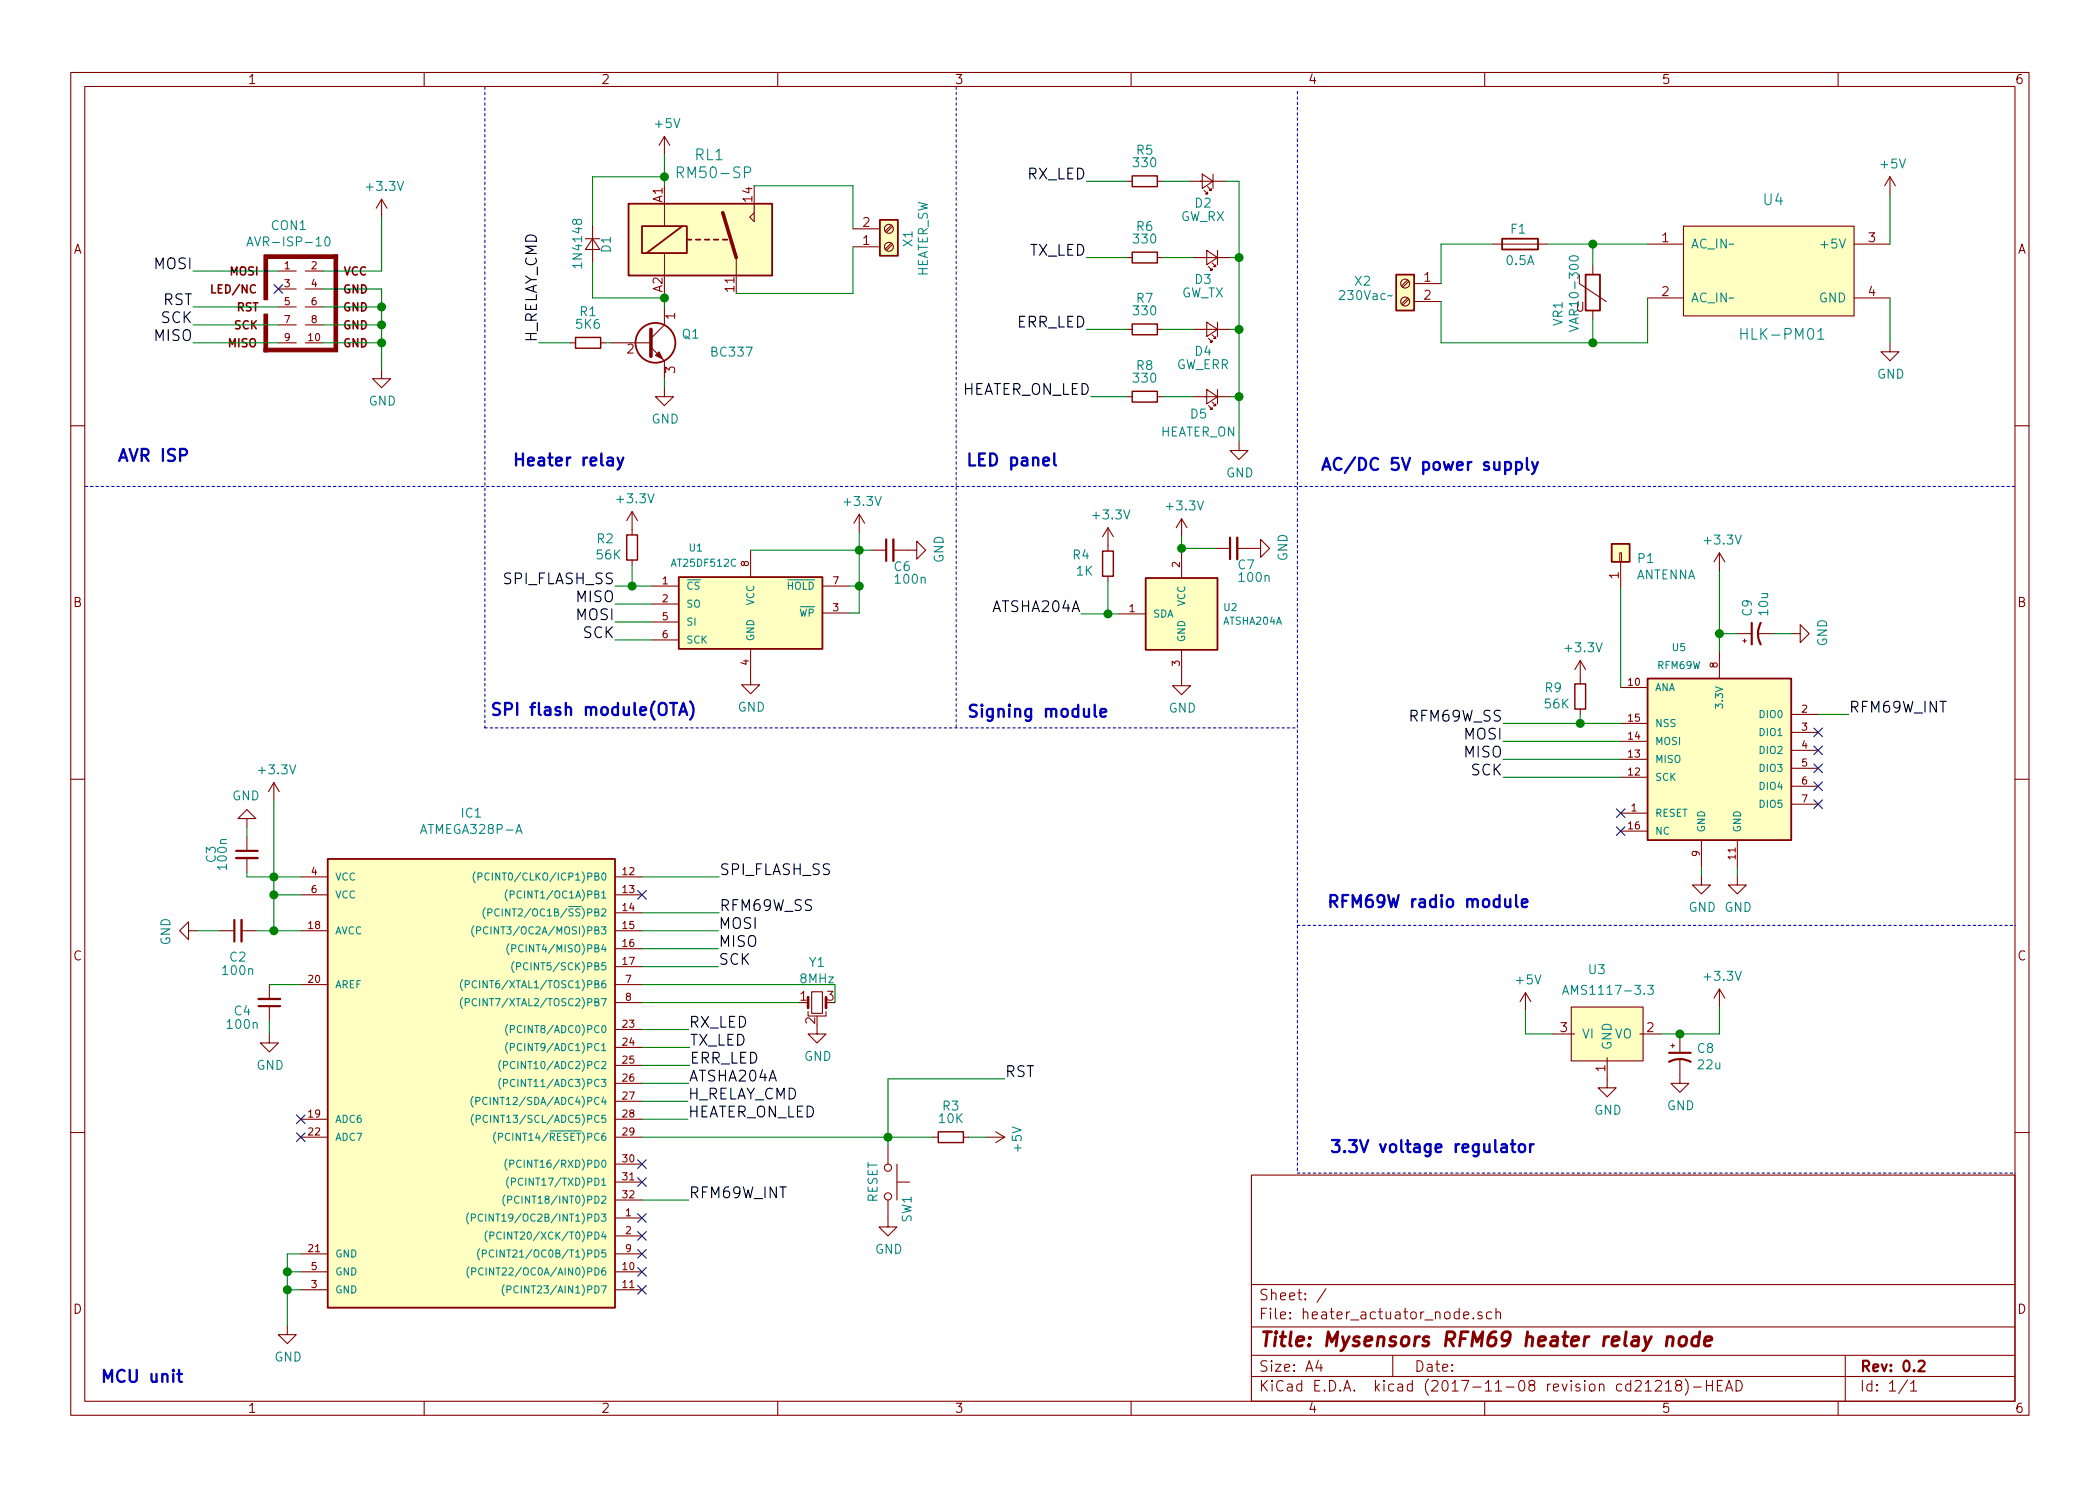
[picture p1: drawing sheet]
EESchema Schematic File Version 4
EELAYER 26 0
EELAYER END
$Descr A4 11693 8268
encoding utf-8
Sheet 1 1
Title "Mysensors RFM69 heater relay node"
Date ""
Rev "0.2"
Comp ""
Comment1 ""
Comment2 ""
Comment3 ""
Comment4 ""
$EndDescr
$Comp
L heater_actuator_node-archive:ATMEGA328P-AU IC1
U 1 1
P 2575 5975
F 0 "IC1" H 2625 7432 50  0000 C CNN
F 1 "ATMEGA328P-A" H 2625 7341 50  0000 C CNN
F 2 "Housings_QFP:TQFP-32_7x7mm_Pitch0.8mm" H 2625 7250 50  0001 C CIN
F 3 "" H 2575 5975 50  0000 C CNN
	1    2575 5975
	1    0    0    -1  
$EndComp
$Comp
L heater_actuator_node-archive:GND #PWR01
U 1 1
P 4550 5700
F 0 "#PWR01" H 4550 5450 50  0001 C CNN
F 1 "GND" H 4555 5527 50  0000 C CNN
F 2 "" H 4550 5700 50  0000 C CNN
F 3 "" H 4550 5700 50  0000 C CNN
	1    4550 5700
	1    0    0    -1  
$EndComp
$Comp
L heater_actuator_node-archive:C_Small C4
U 1 1
P 1500 5575
F 0 "C4" H 1650 5625 50  0000 C CNN
F 1 "100n" H 1650 5700 50  0000 C CNN
F 2 "Capacitors_SMD:C_0805_HandSoldering" H 1592 5484 50  0001 L CNN
F 3 "" H 1500 5575 50  0000 C CNN
	1    1500 5575
	-1   0    0    1   
$EndComp
$Comp
L heater_actuator_node-archive:GND #PWR02
U 1 1
P 1500 5750
F 0 "#PWR02" H 1500 5500 50  0001 C CNN
F 1 "GND" H 1505 5577 50  0000 C CNN
F 2 "" H 1500 5750 50  0000 C CNN
F 3 "" H 1500 5750 50  0000 C CNN
	1    1500 5750
	1    0    0    -1  
$EndComp
$Comp
L heater_actuator_node-archive:C_Small C2
U 1 1
P 1325 5175
F 0 "C2" V 1175 5175 50  0000 C CNN
F 1 "100n" V 1100 5175 50  0000 C CNN
F 2 "Capacitors_SMD:C_0805_HandSoldering" H 1417 5084 50  0001 L CNN
F 3 "" H 1325 5175 50  0000 C CNN
	1    1325 5175
	0    -1   -1   0   
$EndComp
$Comp
L heater_actuator_node-archive:C_Small C3
U 1 1
P 1375 4750
F 0 "C3" V 1175 4750 50  0000 C CNN
F 1 "100n" V 1237 4750 50  0000 C CNN
F 2 "Capacitors_SMD:C_0805_HandSoldering" H 1467 4659 50  0001 L CNN
F 3 "" H 1375 4750 50  0000 C CNN
	1    1375 4750
	1    0    0    -1  
$EndComp
$Comp
L heater_actuator_node-archive:GND #PWR03
U 1 1
P 1375 4600
F 0 "#PWR03" H 1375 4350 50  0001 C CNN
F 1 "GND" H 1380 4427 50  0000 C CNN
F 2 "" H 1375 4600 50  0000 C CNN
F 3 "" H 1375 4600 50  0000 C CNN
	1    1375 4600
	-1   0    0    1   
$EndComp
$Comp
L heater_actuator_node-archive:GND #PWR04
U 1 1
P 1100 5175
F 0 "#PWR04" H 1100 4925 50  0001 C CNN
F 1 "GND" H 1105 5002 50  0000 C CNN
F 2 "" H 1100 5175 50  0000 C CNN
F 3 "" H 1100 5175 50  0000 C CNN
	1    1100 5175
	0    1    1    0   
$EndComp
$Comp
L heater_actuator_node-archive:GND #PWR05
U 1 1
P 1600 7375
F 0 "#PWR05" H 1600 7125 50  0001 C CNN
F 1 "GND" H 1605 7202 50  0000 C CNN
F 2 "" H 1600 7375 50  0000 C CNN
F 3 "" H 1600 7375 50  0000 C CNN
	1    1600 7375
	1    0    0    -1  
$EndComp
$Comp
L heater_actuator_node-archive:R_Small R3
U 1 1
P 5295 6325
F 0 "R3" V 5120 6325 50  0000 C CNN
F 1 "10K" V 5190 6325 50  0000 C CNN
F 2 "Resistors_SMD:R_0805_HandSoldering" V 5191 6325 50  0001 C CNN
F 3 "" H 5295 6325 50  0000 C CNN
	1    5295 6325
	0    1    1    0   
$EndComp
$Comp
L heater_actuator_node-archive:+5V #PWR06
U 1 1
P 5495 6325
F 0 "#PWR06" H 5495 6175 50  0001 C CNN
F 1 "+5V" H 5510 6498 50  0000 C CNN
F 2 "" H 5495 6325 50  0000 C CNN
F 3 "" H 5495 6325 50  0000 C CNN
	1    5495 6325
	0    1    1    0   
$EndComp
$Comp
L heater_actuator_node-archive:GND #PWR07
U 1 1
P 4945 6775
F 0 "#PWR07" H 4945 6525 50  0001 C CNN
F 1 "GND" H 4950 6602 50  0000 C CNN
F 2 "" H 4945 6775 50  0000 C CNN
F 3 "" H 4945 6775 50  0000 C CNN
	1    4945 6775
	1    0    0    -1  
$EndComp
Text Label 4000 5175 0    60   ~ 0
MOSI
Text Label 4000 5275 0    60   ~ 0
MISO
Text Label 4000 5375 0    60   ~ 0
SCK
$Comp
L heater_actuator_node-archive:RFM69HW U5
U 1 1
P 9575 3970
F 0 "U5" H 9350 4345 40  0000 C CNN
F 1 "RFM69W" H 9350 4245 40  0000 C CNN
F 2 "mysensors_radios:RFM69HW_SMD_Handsoldering" H 9575 3970 30  0001 C CIN
F 3 "" H 9575 3970 60  0000 C CNN
	1    9575 3970
	1    0    0    -1  
$EndComp
$Comp
L heater_actuator_node-archive:GND #PWR08
U 1 1
P 9475 4870
F 0 "#PWR08" H 9475 4620 50  0001 C CNN
F 1 "GND" H 9480 4697 50  0000 C CNN
F 2 "" H 9475 4870 50  0000 C CNN
F 3 "" H 9475 4870 50  0000 C CNN
	1    9475 4870
	1    0    0    -1  
$EndComp
$Comp
L heater_actuator_node-archive:GND #PWR09
U 1 1
P 9675 4870
F 0 "#PWR09" H 9675 4620 50  0001 C CNN
F 1 "GND" H 9680 4697 50  0000 C CNN
F 2 "" H 9675 4870 50  0000 C CNN
F 3 "" H 9675 4870 50  0000 C CNN
	1    9675 4870
	1    0    0    -1  
$EndComp
NoConn ~ 9025 4620
NoConn ~ 10125 4170
NoConn ~ 10125 4270
NoConn ~ 10125 4370
NoConn ~ 10125 4470
NoConn ~ 10125 4070
Text Label 8370 4120 2    60   ~ 0
MOSI
Text Label 8370 4220 2    60   ~ 0
MISO
Text Label 8370 4320 2    60   ~ 0
SCK
Text Label 10295 3970 0    60   ~ 0
RFM69W_INT
$Comp
L heater_actuator_node-archive:R_Small R9
U 1 1
P 8800 3870
F 0 "R9" H 8950 3825 50  0000 C CNN
F 1 "56K" H 8930 3915 50  0000 C CNN
F 2 "Resistors_SMD:R_0805_HandSoldering" V 8696 3870 50  0001 C CNN
F 3 "" H 8800 3870 50  0000 C CNN
	1    8800 3870
	-1   0    0    1   
$EndComp
NoConn ~ 9025 4520
$Comp
L heater_actuator_node-archive:Conn_01x01 P1
U 1 1
P 9025 3070
F 0 "P1" V 8990 2982 50  0000 R CNN
F 1 "ANTENNA" V 8899 2982 50  0000 R CNN
F 2 "Pin_Headers:Pin_Header_Straight_1x01_Pitch2.54mm" V 8853 2982 50  0001 R CNN
F 3 "" H 9025 3070 50  0000 C CNN
	1    9025 3070
	0    -1   -1   0   
$EndComp
$Comp
L heater_actuator_node-archive:+3.3V #PWR010
U 1 1
P 9575 3170
F 0 "#PWR010" H 9575 3020 50  0001 C CNN
F 1 "+3.3V" H 9590 3343 50  0000 C CNN
F 2 "" H 9575 3170 50  0000 C CNN
F 3 "" H 9575 3170 50  0000 C CNN
	1    9575 3170
	1    0    0    -1  
$EndComp
$Comp
L heater_actuator_node-archive:GND #PWR011
U 1 1
P 9975 3520
F 0 "#PWR011" H 9975 3270 50  0001 C CNN
F 1 "GND" H 9980 3347 50  0000 C CNN
F 2 "" H 9975 3520 50  0000 C CNN
F 3 "" H 9975 3520 50  0000 C CNN
	1    9975 3520
	0    -1   -1   0   
$EndComp
Text Notes 7385 5060 0    67   ~ 13
RFM69W radio module
$Comp
L heater_actuator_node-archive:GND #PWR012
U 1 1
P 8950 6000
F 0 "#PWR012" H 8950 5750 50  0001 C CNN
F 1 "GND" H 8955 5827 50  0000 C CNN
F 2 "" H 8950 6000 50  0000 C CNN
F 3 "" H 8950 6000 50  0000 C CNN
	1    8950 6000
	1    0    0    -1  
$EndComp
$Comp
L heater_actuator_node-archive:CP1_Small C8
U 1 1
P 9355 5875
F 0 "C8" H 9446 5921 50  0000 L CNN
F 1 "22u" H 9446 5830 50  0000 L CNN
F 2 "Capacitors_Tantalum_SMD:CP_Tantalum_Case-B_EIA-3528-21_Hand" H 9446 5784 50  0001 L CNN
F 3 "" H 9355 5875 50  0000 C CNN
	1    9355 5875
	1    0    0    -1  
$EndComp
$Comp
L heater_actuator_node-archive:GND #PWR013
U 1 1
P 9355 5975
F 0 "#PWR013" H 9355 5725 50  0001 C CNN
F 1 "GND" H 9360 5802 50  0000 C CNN
F 2 "" H 9355 5975 50  0000 C CNN
F 3 "" H 9355 5975 50  0000 C CNN
	1    9355 5975
	1    0    0    -1  
$EndComp
$Comp
L heater_actuator_node-archive:+3.3V #PWR014
U 1 1
P 9575 5600
F 0 "#PWR014" H 9575 5450 50  0001 C CNN
F 1 "+3.3V" H 9590 5773 50  0000 C CNN
F 2 "" H 9575 5600 50  0000 C CNN
F 3 "" H 9575 5600 50  0000 C CNN
	1    9575 5600
	1    0    0    -1  
$EndComp
$Comp
L heater_actuator_node-archive:+5V #PWR015
U 1 1
P 8495 5620
F 0 "#PWR015" H 8495 5470 50  0001 C CNN
F 1 "+5V" H 8510 5793 50  0000 C CNN
F 2 "" H 8495 5620 50  0000 C CNN
F 3 "" H 8495 5620 50  0000 C CNN
	1    8495 5620
	1    0    0    -1  
$EndComp
Text Notes 7400 6425 0    67   ~ 13
3.3V voltage regulator
$Comp
L heater_actuator_node-archive:AVR-ISP-10 CON1
U 1 1
P 1750 1700
F 0 "CON1" H 1609 2155 50  0000 C CNN
F 1 "AVR-ISP-10" H 1609 2064 50  0000 C CNN
F 2 "Pin_Headers:Pin_Header_Straight_2x05_Pitch2.54mm" V 1000 1750 50  0001 C CNN
F 3 "" H 1750 1700 50  0000 C CNN
	1    1750 1700
	1    0    0    -1  
$EndComp
$Comp
L heater_actuator_node-archive:GND #PWR016
U 1 1
P 2125 2050
F 0 "#PWR016" H 2125 1800 50  0001 C CNN
F 1 "GND" H 2130 1877 50  0000 C CNN
F 2 "" H 2125 2050 50  0000 C CNN
F 3 "" H 2125 2050 50  0000 C CNN
	1    2125 2050
	1    0    0    -1  
$EndComp
Text Label 1075 1500 2    60   ~ 0
MOSI
Text Label 1075 1700 2    60   ~ 0
RST
Text Label 1075 1800 2    60   ~ 0
SCK
Text Label 1075 1900 2    60   ~ 0
MISO
Text Label 5595 6000 0    60   ~ 0
RST
NoConn ~ 1550 1600
NoConn ~ 1675 6225
NoConn ~ 1675 6325
$Comp
L heater_actuator_node-archive:LED_Small D2
U 1 1
P 6725 1000
F 0 "D2" H 6750 1125 50  0000 C CNN
F 1 "GW_RX" H 6750 1200 50  0000 C CNN
F 2 "LEDs:LED_D3.0mm" H 6725 1143 50  0001 C CNN
F 3 "" V 6725 1000 50  0000 C CNN
	1    6725 1000
	-1   0    0    1   
$EndComp
$Comp
L heater_actuator_node-archive:LED_Small D3
U 1 1
P 6750 1425
F 0 "D3" H 6800 1550 50  0000 C CNN
F 1 "GW_TX" H 6800 1625 50  0000 C CNN
F 2 "LEDs:LED_D3.0mm" V 6750 1425 50  0001 C CNN
F 3 "" V 6750 1425 50  0000 C CNN
	1    6750 1425
	-1   0    0    1   
$EndComp
$Comp
L heater_actuator_node-archive:R_Small R5
U 1 1
P 6375 1000
F 0 "R5" V 6200 1000 50  0000 C CNN
F 1 "330" V 6270 1000 50  0000 C CNN
F 2 "Resistors_ThroughHole:R_Axial_DIN0204_L3.6mm_D1.6mm_P7.62mm_Horizontal" V 6271 1000 50  0001 C CNN
F 3 "" H 6375 1000 50  0000 C CNN
	1    6375 1000
	0    1    1    0   
$EndComp
$Comp
L heater_actuator_node-archive:R_Small R6
U 1 1
P 6375 1425
F 0 "R6" V 6200 1425 50  0000 C CNN
F 1 "330" V 6270 1425 50  0000 C CNN
F 2 "Resistors_ThroughHole:R_Axial_DIN0204_L3.6mm_D1.6mm_P7.62mm_Horizontal" V 6271 1425 50  0001 C CNN
F 3 "" H 6375 1425 50  0000 C CNN
	1    6375 1425
	0    1    1    0   
$EndComp
$Comp
L heater_actuator_node-archive:LED_Small D4
U 1 1
P 6750 1825
F 0 "D4" H 6800 1950 50  0000 C CNN
F 1 "GW_ERR" H 6800 2025 50  0000 C CNN
F 2 "LEDs:LED_D3.0mm" V 6750 1825 50  0001 C CNN
F 3 "" V 6750 1825 50  0000 C CNN
	1    6750 1825
	-1   0    0    1   
$EndComp
$Comp
L heater_actuator_node-archive:R_Small R7
U 1 1
P 6375 1825
F 0 "R7" V 6200 1825 50  0000 C CNN
F 1 "330" V 6270 1825 50  0000 C CNN
F 2 "Resistors_ThroughHole:R_Axial_DIN0204_L3.6mm_D1.6mm_P7.62mm_Horizontal" V 6271 1825 50  0001 C CNN
F 3 "" H 6375 1825 50  0000 C CNN
	1    6375 1825
	0    1    1    0   
$EndComp
Text Label 6050 1000 2    60   ~ 0
RX_LED
Text Label 6050 1425 2    60   ~ 0
TX_LED
Text Label 6050 1825 2    60   ~ 0
ERR_LED
Text Label 3835 5725 0    60   ~ 0
RX_LED
Text Label 3840 5825 0    60   ~ 0
TX_LED
Text Label 3840 5925 0    60   ~ 0
ERR_LED
$Comp
L heater_actuator_node-archive:GND #PWR017
U 1 1
P 6900 2450
F 0 "#PWR017" H 6900 2200 50  0001 C CNN
F 1 "GND" H 6905 2277 50  0000 C CNN
F 2 "" H 6900 2450 50  0000 C CNN
F 3 "" H 6900 2450 50  0000 C CNN
	1    6900 2450
	1    0    0    -1  
$EndComp
Text Notes 650  2575 0    67   ~ 13
AVR ISP
Text Notes 5375 2600 0    67   ~ 13
LED panel
Text Notes 555  7705 0    67   ~ 13
MCU unit
$Comp
L heater_actuator_node-archive:CP1_Small C9
U 1 1
P 9775 3520
F 0 "C9" H 9866 3566 50  0000 L CNN
F 1 "10u" H 9866 3475 50  0000 L CNN
F 2 "Capacitors_Tantalum_SMD:CP_Tantalum_Case-B_EIA-3528-21_Hand" H 9866 3429 50  0001 L CNN
F 3 "" H 9775 3520 50  0000 C CNN
	1    9775 3520
	0    -1   -1   0   
$EndComp
$Comp
L heater_actuator_node-archive:SW_Push SW1
U 1 1
P 4945 6575
F 0 "SW1" H 5095 6685 50  0000 C CNN
F 1 "RESET" H 4945 6495 50  0000 C CNN
F 2 "Buttons_Switches_ThroughHole:SW_PUSH_6mm" H 4945 6575 50  0001 C CNN
F 3 "" H 4945 6575 50  0000 C CNN
	1    4945 6575
	0    1    1    0   
$EndComp
$Comp
L heater_actuator_node-archive:LED_Small D5
U 1 1
P 6750 2200
F 0 "D5" H 6825 2300 50  0000 C CNN
F 1 "HEATER_ON" H 6825 2400 50  0000 C CNN
F 2 "LEDs:LED_D3.0mm" V 6750 2200 50  0001 C CNN
F 3 "" V 6750 2200 50  0000 C CNN
	1    6750 2200
	-1   0    0    1   
$EndComp
$Comp
L heater_actuator_node-archive:R_Small R8
U 1 1
P 6375 2200
F 0 "R8" V 6200 2200 50  0000 C CNN
F 1 "330" V 6270 2200 50  0000 C CNN
F 2 "Resistors_ThroughHole:R_Axial_DIN0204_L3.6mm_D1.6mm_P7.62mm_Horizontal" V 6271 2200 50  0001 C CNN
F 3 "" H 6375 2200 50  0000 C CNN
	1    6375 2200
	0    1    1    0   
$EndComp
Text Label 6075 2200 2    60   ~ 0
HEATER_ON_LED
Text Notes 2850 2600 0    67   ~ 13
Heater relay
$Comp
L heater_actuator_node-archive:D_Small D1
U 1 1
P 3300 1350
F 0 "D1" H 3250 1430 50  0000 L CNN
F 1 "1N4148" H 3150 1270 50  0000 L CNN
F 2 "Diodes_ThroughHole:D_DO-35_SOD27_P10.16mm_Horizontal" V 3300 1350 50  0001 C CNN
F 3 "" V 3300 1350 50  0000 C CNN
	1    3300 1350
	0    1    1    0   
$EndComp
$Comp
L heater_actuator_node-archive:+5V #PWR018
U 1 1
P 3700 850
F 0 "#PWR018" H 3700 700 50  0001 C CNN
F 1 "+5V" H 3715 1023 50  0000 C CNN
F 2 "" H 3700 850 50  0000 C CNN
F 3 "" H 3700 850 50  0000 C CNN
	1    3700 850 
	1    0    0    -1  
$EndComp
$Comp
L heater_actuator_node-archive:Q_NPN_CBE Q1
U 1 1
P 3600 1900
F 0 "Q1" H 3900 1950 50  0000 R CNN
F 1 "BC337" H 4200 1850 50  0000 R CNN
F 2 "TO_SOT_Packages_THT:TO-92_Molded_Narrow" H 3800 2000 50  0001 C CNN
F 3 "" H 3600 1900 50  0000 C CNN
	1    3600 1900
	1    0    0    -1  
$EndComp
$Comp
L heater_actuator_node-archive:R_Small R1
U 1 1
P 3275 1900
F 0 "R1" V 3100 1900 50  0000 C CNN
F 1 "5K6" V 3170 1900 50  0000 C CNN
F 2 "Resistors_SMD:R_0805_HandSoldering" V 3171 1900 50  0001 C CNN
F 3 "" H 3275 1900 50  0000 C CNN
	1    3275 1900
	0    1    1    0   
$EndComp
$Comp
L heater_actuator_node-archive:GND #PWR019
U 1 1
P 3700 2150
F 0 "#PWR019" H 3700 1900 50  0001 C CNN
F 1 "GND" H 3705 1977 50  0000 C CNN
F 2 "" H 3700 2150 50  0000 C CNN
F 3 "" H 3700 2150 50  0000 C CNN
	1    3700 2150
	1    0    0    -1  
$EndComp
Text Label 3000 1900 1    60   ~ 0
H_RELAY_CMD
$Comp
L heater_actuator_node-archive:Screw_Terminal_01x02 X1
U 1 1
P 4950 1365
F 0 "X1" V 5055 1320 50  0000 C CNN
F 1 "HEATER_SW" V 5140 1320 50  0000 C CNN
F 2 "Terminal_Blocks:TerminalBlock_Pheonix_PT-3.5mm_2pol" H 4950 1365 50  0001 C CNN
F 3 "" H 4950 1365 50  0000 C CNN
	1    4950 1365
	1    0    0    1   
$EndComp
Text Notes 7350 2625 0    67   ~ 13
AC/DC 5V power supply
$Comp
L heater_actuator_node-archive:HLK-PM01 U4
U 1 1
P 9875 1500
F 0 "U4" H 9875 1900 60  0000 C CNN
F 1 "HLK-PM01" H 9925 1150 60  0000 C CNN
F 2 "myfootprints:HLK-PM01" H 9875 1500 60  0001 C CNN
F 3 "" H 9875 1500 60  0000 C CNN
	1    9875 1500
	1    0    0    -1  
$EndComp
$Comp
L heater_actuator_node-archive:+5V #PWR020
U 1 1
P 10525 1075
F 0 "#PWR020" H 10525 925 50  0001 C CNN
F 1 "+5V" H 10540 1248 50  0000 C CNN
F 2 "" H 10525 1075 50  0000 C CNN
F 3 "" H 10525 1075 50  0000 C CNN
	1    10525 1075
	1    0    0    -1  
$EndComp
$Comp
L heater_actuator_node-archive:GND #PWR021
U 1 1
P 10525 1900
F 0 "#PWR021" H 10525 1650 50  0001 C CNN
F 1 "GND" H 10530 1727 50  0000 C CNN
F 2 "" H 10525 1900 50  0000 C CNN
F 3 "" H 10525 1900 50  0000 C CNN
	1    10525 1900
	1    0    0    -1  
$EndComp
$Comp
L heater_actuator_node-archive:Screw_Terminal_01x02 X2
U 1 1
P 7825 1570
F 0 "X2" H 8060 1585 50  0000 C CNN
F 1 "230Vac~~" H 8045 1505 50  0000 C CNN
F 2 "Terminal_Blocks:TerminalBlock_Pheonix_PT-3.5mm_2pol" H 7825 1570 50  0001 C CNN
F 3 "" H 7825 1570 50  0000 C CNN
	1    7825 1570
	-1   0    0    -1  
$EndComp
Text Label 3830 6125 0    60   ~ 0
H_RELAY_CMD
$Comp
L heater_actuator_node-archive:RM50-SP RL1
U 1 1
P 3900 1325
F 0 "RL1" H 3950 1800 60  0000 C CNN
F 1 "RM50-SP" H 3975 1700 60  0000 C CNN
F 2 "myfootprints:RM50_SP" H 3900 1325 60  0001 C CNN
F 3 "" H 3900 1325 60  0000 C CNN
	1    3900 1325
	1    0    0    -1  
$EndComp
$Comp
L heater_actuator_node-archive:Fuse F1
U 1 1
P 8465 1350
F 0 "F1" V 8380 1340 50  0000 C CNN
F 1 "0.5A" V 8555 1350 50  0000 C CNN
F 2 "Fuse_Holders_and_Fuses:Fuseholder5x20_horiz_open_lateral_Type-II" H 8465 1350 50  0001 C CNN
F 3 "" H 8465 1350 50  0000 C CNN
	1    8465 1350
	0    1    1    0   
$EndComp
$Comp
L heater_actuator_node-archive:Varistor VR1
U 1 1
P 8870 1620
F 0 "VR1" V 8675 1430 50  0000 L CNN
F 1 "VAR10-300" V 8765 1395 50  0000 L CNN
F 2 "Varistors:RV_Disc_D12_W6.3_P7.5" H 8870 1620 50  0001 C CNN
F 3 "" H 8870 1620 50  0000 C CNN
	1    8870 1620
	1    0    0    -1  
$EndComp
$Comp
L heater_actuator_node-archive:Crystal_GND2_Small Y1
U 1 1
P 4550 5575
F 0 "Y1" H 4550 5800 50  0000 C CNN
F 1 "8MHz" H 4550 5709 50  0000 C CNN
F 2 "myfootprints:ZTTCR-3" H 4550 5575 50  0001 C CNN
F 3 "" H 4550 5575 50  0001 C CNN
	1    4550 5575
	1    0    0    -1  
$EndComp
$Comp
L heater_actuator_node-archive:+3.3V #PWR022
U 1 1
P 1525 4450
F 0 "#PWR022" H 1525 4300 50  0001 C CNN
F 1 "+3.3V" H 1540 4623 50  0000 C CNN
F 2 "" H 1525 4450 50  0000 C CNN
F 3 "" H 1525 4450 50  0000 C CNN
	1    1525 4450
	1    0    0    -1  
$EndComp
$Comp
L heater_actuator_node-archive:+3.3V #PWR023
U 1 1
P 8800 3770
F 0 "#PWR023" H 8800 3620 50  0001 C CNN
F 1 "+3.3V" H 8815 3943 50  0000 C CNN
F 2 "" H 8800 3770 50  0000 C CNN
F 3 "" H 8800 3770 50  0000 C CNN
	1    8800 3770
	1    0    0    -1  
$EndComp
$Comp
L heater_actuator_node-archive:AT25DF512C U1
U 1 1
P 4180 3405
F 0 "U1" H 3875 3770 40  0000 C CNN
F 1 "AT25DF512C" H 3920 3685 40  0000 C CNN
F 2 "Housings_SOIC:SOIC-8_3.9x4.9mm_Pitch1.27mm" H -235 -540 30  0001 C CIN
F 3 "" H -235 -540 60  0000 C CNN
	1    4180 3405
	1    0    0    -1  
$EndComp
$Comp
L heater_actuator_node-archive:ATSHA204A U2
U 1 1
P 6780 3410
F 0 "U2" H 6809 3448 40  0000 L CNN
F 1 "ATSHA204A" H 6809 3372 40  0000 L CNN
F 2 "TO_SOT_Packages_SMD:SOT-23_Handsoldering" H 2120 460 30  0001 C CIN
F 3 "" H 2370 460 60  0000 C CNN
	1    6780 3410
	1    0    0    -1  
$EndComp
$Comp
L heater_actuator_node-archive:+3.3V #PWR024
U 1 1
P 2125 1200
F 0 "#PWR024" H 2125 1050 50  0001 C CNN
F 1 "+3.3V" H 2140 1373 50  0000 C CNN
F 2 "" H 2125 1200 50  0000 C CNN
F 3 "" H 2125 1200 50  0000 C CNN
	1    2125 1200
	1    0    0    -1  
$EndComp
$Comp
L heater_actuator_node-archive:+3.3V #PWR025
U 1 1
P 4785 2955
F 0 "#PWR025" H 4785 2805 50  0001 C CNN
F 1 "+3.3V" H 4800 3128 50  0000 C CNN
F 2 "" H 4785 2955 50  0000 C CNN
F 3 "" H 4785 2955 50  0000 C CNN
	1    4785 2955
	1    0    0    -1  
$EndComp
$Comp
L heater_actuator_node-archive:+3.3V #PWR026
U 1 1
P 6580 2980
F 0 "#PWR026" H 6580 2830 50  0001 C CNN
F 1 "+3.3V" H 6595 3153 50  0000 C CNN
F 2 "" H 6580 2980 50  0000 C CNN
F 3 "" H 6580 2980 50  0000 C CNN
	1    6580 2980
	1    0    0    -1  
$EndComp
$Comp
L heater_actuator_node-archive:GND #PWR027
U 1 1
P 4180 3755
F 0 "#PWR027" H 4180 3505 50  0001 C CNN
F 1 "GND" H 4185 3582 50  0000 C CNN
F 2 "" H 4180 3755 50  0000 C CNN
F 3 "" H 4180 3755 50  0000 C CNN
	1    4180 3755
	1    0    0    -1  
$EndComp
$Comp
L heater_actuator_node-archive:GND #PWR028
U 1 1
P 6580 3760
F 0 "#PWR028" H 6580 3510 50  0001 C CNN
F 1 "GND" H 6585 3587 50  0000 C CNN
F 2 "" H 6580 3760 50  0000 C CNN
F 3 "" H 6580 3760 50  0000 C CNN
	1    6580 3760
	1    0    0    -1  
$EndComp
$Comp
L heater_actuator_node-archive:C_Small C6
U 1 1
P 4955 3055
F 0 "C6" V 4860 2985 50  0000 C CNN
F 1 "100n" V 4790 2940 50  0000 C CNN
F 2 "Capacitors_SMD:C_0805_HandSoldering" H 5047 2964 50  0001 L CNN
F 3 "" H 4955 3055 50  0000 C CNN
	1    4955 3055
	0    -1   -1   0   
$EndComp
$Comp
L heater_actuator_node-archive:GND #PWR029
U 1 1
P 5055 3055
F 0 "#PWR029" H 5055 2805 50  0001 C CNN
F 1 "GND" H 5060 2882 50  0000 C CNN
F 2 "" H 5055 3055 50  0000 C CNN
F 3 "" H 5055 3055 50  0000 C CNN
	1    5055 3055
	0    -1   -1   0   
$EndComp
$Comp
L heater_actuator_node-archive:C_Small C7
U 1 1
P 6870 3045
F 0 "C7" V 6775 2975 50  0000 C CNN
F 1 "100n" V 6705 2930 50  0000 C CNN
F 2 "Capacitors_SMD:C_0805_HandSoldering" H 6962 2954 50  0001 L CNN
F 3 "" H 6870 3045 50  0000 C CNN
	1    6870 3045
	0    -1   -1   0   
$EndComp
$Comp
L heater_actuator_node-archive:GND #PWR030
U 1 1
P 6970 3045
F 0 "#PWR030" H 6970 2795 50  0001 C CNN
F 1 "GND" H 6975 2872 50  0000 C CNN
F 2 "" H 6970 3045 50  0000 C CNN
F 3 "" H 6970 3045 50  0000 C CNN
	1    6970 3045
	0    -1   -1   0   
$EndComp
$Comp
L heater_actuator_node-archive:R_Small R4
U 1 1
P 6170 3130
F 0 "R4" H 6320 3085 50  0000 C CNN
F 1 "1K" H 6300 3175 50  0000 C CNN
F 2 "Resistors_SMD:R_0805_HandSoldering" V 6066 3130 50  0001 C CNN
F 3 "" H 6170 3130 50  0000 C CNN
	1    6170 3130
	-1   0    0    1   
$EndComp
$Comp
L heater_actuator_node-archive:R_Small R2
U 1 1
P 3520 3040
F 0 "R2" H 3670 2995 50  0000 C CNN
F 1 "56K" H 3650 3085 50  0000 C CNN
F 2 "Resistors_SMD:R_0805_HandSoldering" V 3416 3040 50  0001 C CNN
F 3 "" H 3520 3040 50  0000 C CNN
	1    3520 3040
	-1   0    0    1   
$EndComp
$Comp
L heater_actuator_node-archive:+3.3V #PWR031
U 1 1
P 3520 2940
F 0 "#PWR031" H 3520 2790 50  0001 C CNN
F 1 "+3.3V" H 3535 3113 50  0000 C CNN
F 2 "" H 3520 2940 50  0000 C CNN
F 3 "" H 3520 2940 50  0000 C CNN
	1    3520 2940
	1    0    0    -1  
$EndComp
$Comp
L heater_actuator_node-archive:+3.3V #PWR032
U 1 1
P 6170 3030
F 0 "#PWR032" H 6170 2880 50  0001 C CNN
F 1 "+3.3V" H 6185 3203 50  0000 C CNN
F 2 "" H 6170 3030 50  0000 C CNN
F 3 "" H 6170 3030 50  0000 C CNN
	1    6170 3030
	1    0    0    -1  
$EndComp
Text Label 3425 3255 2    60   ~ 0
SPI_FLASH_SS
Text Label 6020 3410 2    60   ~ 0
ATSHA204A
Text Label 3425 3355 2    60   ~ 0
MISO
Text Label 3425 3455 2    60   ~ 0
MOSI
Text Label 3425 3555 2    60   ~ 0
SCK
Text Label 4005 4875 0    60   ~ 0
SPI_FLASH_SS
Text Label 3835 6025 0    60   ~ 0
ATSHA204A
NoConn ~ 3575 6475
NoConn ~ 3575 6575
NoConn ~ 3575 6775
NoConn ~ 3575 6875
NoConn ~ 3575 6975
NoConn ~ 3575 7075
NoConn ~ 3575 7175
Text Notes 2725 3990 0    67   ~ 13
SPI flash module(OTA)
Text Notes 5380 4000 0    67   ~ 13
Signing module
Text Label 3835 6675 0    60   ~ 0
RFM69W_INT
Text Label 3830 6225 0    60   ~ 0
HEATER_ON_LED
NoConn ~ 3575 4975
Wire Notes Line
	7225 500  7225 6525
Wire Notes Line
	475  2700 11225 2700
Wire Wire Line
	3575 5575 4450 5575
Wire Wire Line
	3575 5475 4650 5475
Wire Wire Line
	4650 5475 4650 5575
Wire Wire Line
	1675 5475 1500 5475
Wire Wire Line
	1500 5675 1500 5750
Wire Wire Line
	1425 5175 1525 5175
Wire Wire Line
	1525 4450 1525 4875
Wire Wire Line
	1375 4875 1525 4875
Connection ~ 1525 4875
Connection ~ 1525 5175
Wire Wire Line
	1375 4875 1375 4850
Wire Wire Line
	1225 5175 1100 5175
Wire Wire Line
	1375 4600 1375 4650
Wire Wire Line
	1675 6975 1600 6975
Wire Wire Line
	1600 6975 1600 7075
Wire Wire Line
	1675 7175 1600 7175
Connection ~ 1600 7175
Wire Wire Line
	1675 7075 1600 7075
Connection ~ 1600 7075
Wire Wire Line
	5395 6325 5495 6325
Wire Wire Line
	3575 6325 4945 6325
Wire Wire Line
	3575 5375 4000 5375
Wire Wire Line
	3575 5275 4000 5275
Wire Wire Line
	3575 5175 4000 5175
Wire Wire Line
	8370 4120 9025 4120
Wire Wire Line
	9475 4820 9475 4870
Wire Wire Line
	9675 4870 9675 4820
Wire Wire Line
	9025 4220 8370 4220
Wire Wire Line
	10125 3970 10295 3970
Wire Wire Line
	9025 3270 9025 3820
Wire Wire Line
	9575 3170 9575 3520
Connection ~ 9575 3520
Wire Notes Line
	7225 5145 11225 5145
Wire Wire Line
	9250 5750 9355 5750
Wire Wire Line
	9355 5750 9355 5775
Wire Wire Line
	9575 5750 9575 5600
Connection ~ 9355 5750
Wire Wire Line
	8495 5750 8650 5750
Wire Wire Line
	8495 5750 8495 5620
Wire Notes Line
	7225 6525 11225 6525
Wire Wire Line
	1800 1500 2125 1500
Wire Wire Line
	2125 1500 2125 1200
Wire Wire Line
	1800 1600 2125 1600
Wire Wire Line
	2125 1600 2125 1700
Wire Wire Line
	1800 1700 2125 1700
Connection ~ 2125 1700
Wire Wire Line
	1800 1800 2125 1800
Connection ~ 2125 1800
Wire Wire Line
	1800 1900 2125 1900
Connection ~ 2125 1900
Wire Wire Line
	1550 1900 1075 1900
Wire Wire Line
	1550 1800 1075 1800
Wire Wire Line
	1550 1700 1075 1700
Wire Wire Line
	1550 1500 1075 1500
Wire Wire Line
	6650 1425 6475 1425
Wire Wire Line
	6625 1000 6475 1000
Wire Wire Line
	6650 1825 6475 1825
Wire Wire Line
	6825 1000 6900 1000
Wire Wire Line
	6900 1825 6850 1825
Wire Wire Line
	6850 1425 6900 1425
Wire Wire Line
	6275 1000 6050 1000
Wire Wire Line
	6275 1425 6050 1425
Wire Wire Line
	6275 1825 6050 1825
Wire Wire Line
	3575 5725 3835 5725
Wire Wire Line
	3575 5825 3840 5825
Wire Wire Line
	3575 5925 3840 5925
Wire Wire Line
	6900 1000 6900 1425
Connection ~ 6900 1425
Connection ~ 6900 1825
Wire Wire Line
	8370 4320 9025 4320
Wire Notes Line
	2700 475  2700 4045
Wire Wire Line
	9575 3520 9675 3520
Wire Wire Line
	9875 3520 9975 3520
Wire Wire Line
	4945 6000 4945 6325
Connection ~ 4945 6325
Wire Wire Line
	3575 6025 3835 6025
Wire Wire Line
	6650 2200 6475 2200
Wire Wire Line
	6275 2200 6075 2200
Wire Wire Line
	6850 2200 6900 2200
Connection ~ 6900 2200
Wire Wire Line
	3300 975  3300 1250
Wire Wire Line
	3300 1450 3300 1650
Wire Wire Line
	3700 850  3700 975 
Wire Wire Line
	3700 1625 3700 1650
Wire Wire Line
	3300 1650 3700 1650
Connection ~ 3700 1650
Wire Wire Line
	3300 975  3700 975 
Connection ~ 3700 975 
Wire Wire Line
	3375 1900 3400 1900
Wire Wire Line
	3700 2100 3700 2150
Wire Wire Line
	3175 1900 3000 1900
Wire Wire Line
	4200 1025 4750 1025
Wire Wire Line
	4750 1625 4100 1625
Wire Wire Line
	10525 1075 10525 1350
Wire Wire Line
	10525 1650 10525 1900
Wire Wire Line
	3575 6125 3830 6125
Wire Wire Line
	8615 1350 8870 1350
Wire Wire Line
	9175 1900 9175 1650
Wire Wire Line
	8025 1900 8870 1900
Wire Wire Line
	8025 1350 8315 1350
Wire Wire Line
	8025 1350 8025 1570
Wire Wire Line
	8025 1670 8025 1900
Wire Wire Line
	4945 6000 5595 6000
Wire Wire Line
	4750 1025 4750 1265
Wire Wire Line
	4750 1365 4750 1625
Wire Wire Line
	8870 1350 8870 1470
Connection ~ 8870 1350
Wire Wire Line
	8870 1770 8870 1900
Connection ~ 8870 1900
Wire Notes Line
	5325 475  5325 2700
Wire Wire Line
	4180 3055 4785 3055
Wire Wire Line
	4785 2955 4785 3055
Wire Wire Line
	4785 3405 4730 3405
Wire Wire Line
	4730 3255 4785 3255
Connection ~ 4785 3255
Connection ~ 4785 3055
Wire Notes Line
	2700 4045 7220 4045
Wire Notes Line
	5325 2705 5325 4045
Wire Wire Line
	6580 2980 6580 3045
Wire Wire Line
	6770 3045 6580 3045
Connection ~ 6580 3045
Wire Wire Line
	6020 3410 6170 3410
Wire Wire Line
	3425 3255 3520 3255
Wire Wire Line
	3630 3355 3425 3355
Wire Wire Line
	3630 3455 3425 3455
Wire Wire Line
	3630 3555 3425 3555
Wire Wire Line
	3520 3140 3520 3255
Connection ~ 3520 3255
Wire Wire Line
	6170 3230 6170 3410
Connection ~ 6170 3410
Wire Wire Line
	3575 4875 4005 4875
Wire Wire Line
	3575 6675 3835 6675
Wire Wire Line
	3575 6225 3830 6225
Wire Wire Line
	1675 4975 1525 4975
Connection ~ 1525 4975
Wire Wire Line
	3575 5075 4005 5075
Text Label 4005 5075 0    60   ~ 0
RFM69W_SS
Wire Wire Line
	8370 4020 8800 4020
Wire Wire Line
	8800 3970 8800 4020
Connection ~ 8800 4020
Text Label 8370 4020 2    60   ~ 0
RFM69W_SS
$Comp
L heater_actuator_node-archive:AMS1117 U3
U 1 1
P 9050 5750
F 0 "U3" H 8840 6110 50  0000 L CNN
F 1 "AMS1117-3.3" H 8695 5995 50  0000 L CNN
F 2 "TO_SOT_Packages_SMD:SOT-223" H 9050 5750 50  0001 L CNN
F 3 "" H 9050 5750 60  0001 C CNN
	1    9050 5750
	1    0    0    -1  
$EndComp
Wire Wire Line
	1525 4875 1525 4975
Wire Wire Line
	1525 4875 1675 4875
Wire Wire Line
	1525 5175 1675 5175
Wire Wire Line
	1600 7175 1600 7375
Wire Wire Line
	1600 7075 1600 7175
Wire Wire Line
	9575 3520 9575 3620
Wire Wire Line
	9355 5750 9575 5750
Wire Wire Line
	2125 1700 2125 1800
Wire Wire Line
	2125 1800 2125 1900
Wire Wire Line
	2125 1900 2125 2050
Wire Wire Line
	6900 1425 6900 1825
Wire Wire Line
	6900 1825 6900 2200
Wire Wire Line
	4945 6325 5195 6325
Wire Wire Line
	4945 6325 4945 6375
Wire Wire Line
	6900 2200 6900 2450
Wire Wire Line
	3700 1650 3700 1700
Wire Wire Line
	3700 975  3700 1025
Wire Wire Line
	8870 1350 9175 1350
Wire Wire Line
	8870 1900 9175 1900
Wire Wire Line
	4785 3255 4785 3405
Wire Wire Line
	4785 3055 4855 3055
Wire Wire Line
	4785 3055 4785 3255
Wire Wire Line
	6580 3045 6580 3060
Wire Wire Line
	3520 3255 3630 3255
Wire Wire Line
	6170 3410 6230 3410
Wire Wire Line
	1525 4975 1525 5175
Wire Wire Line
	8800 4020 9025 4020
$EndSCHEMATC
